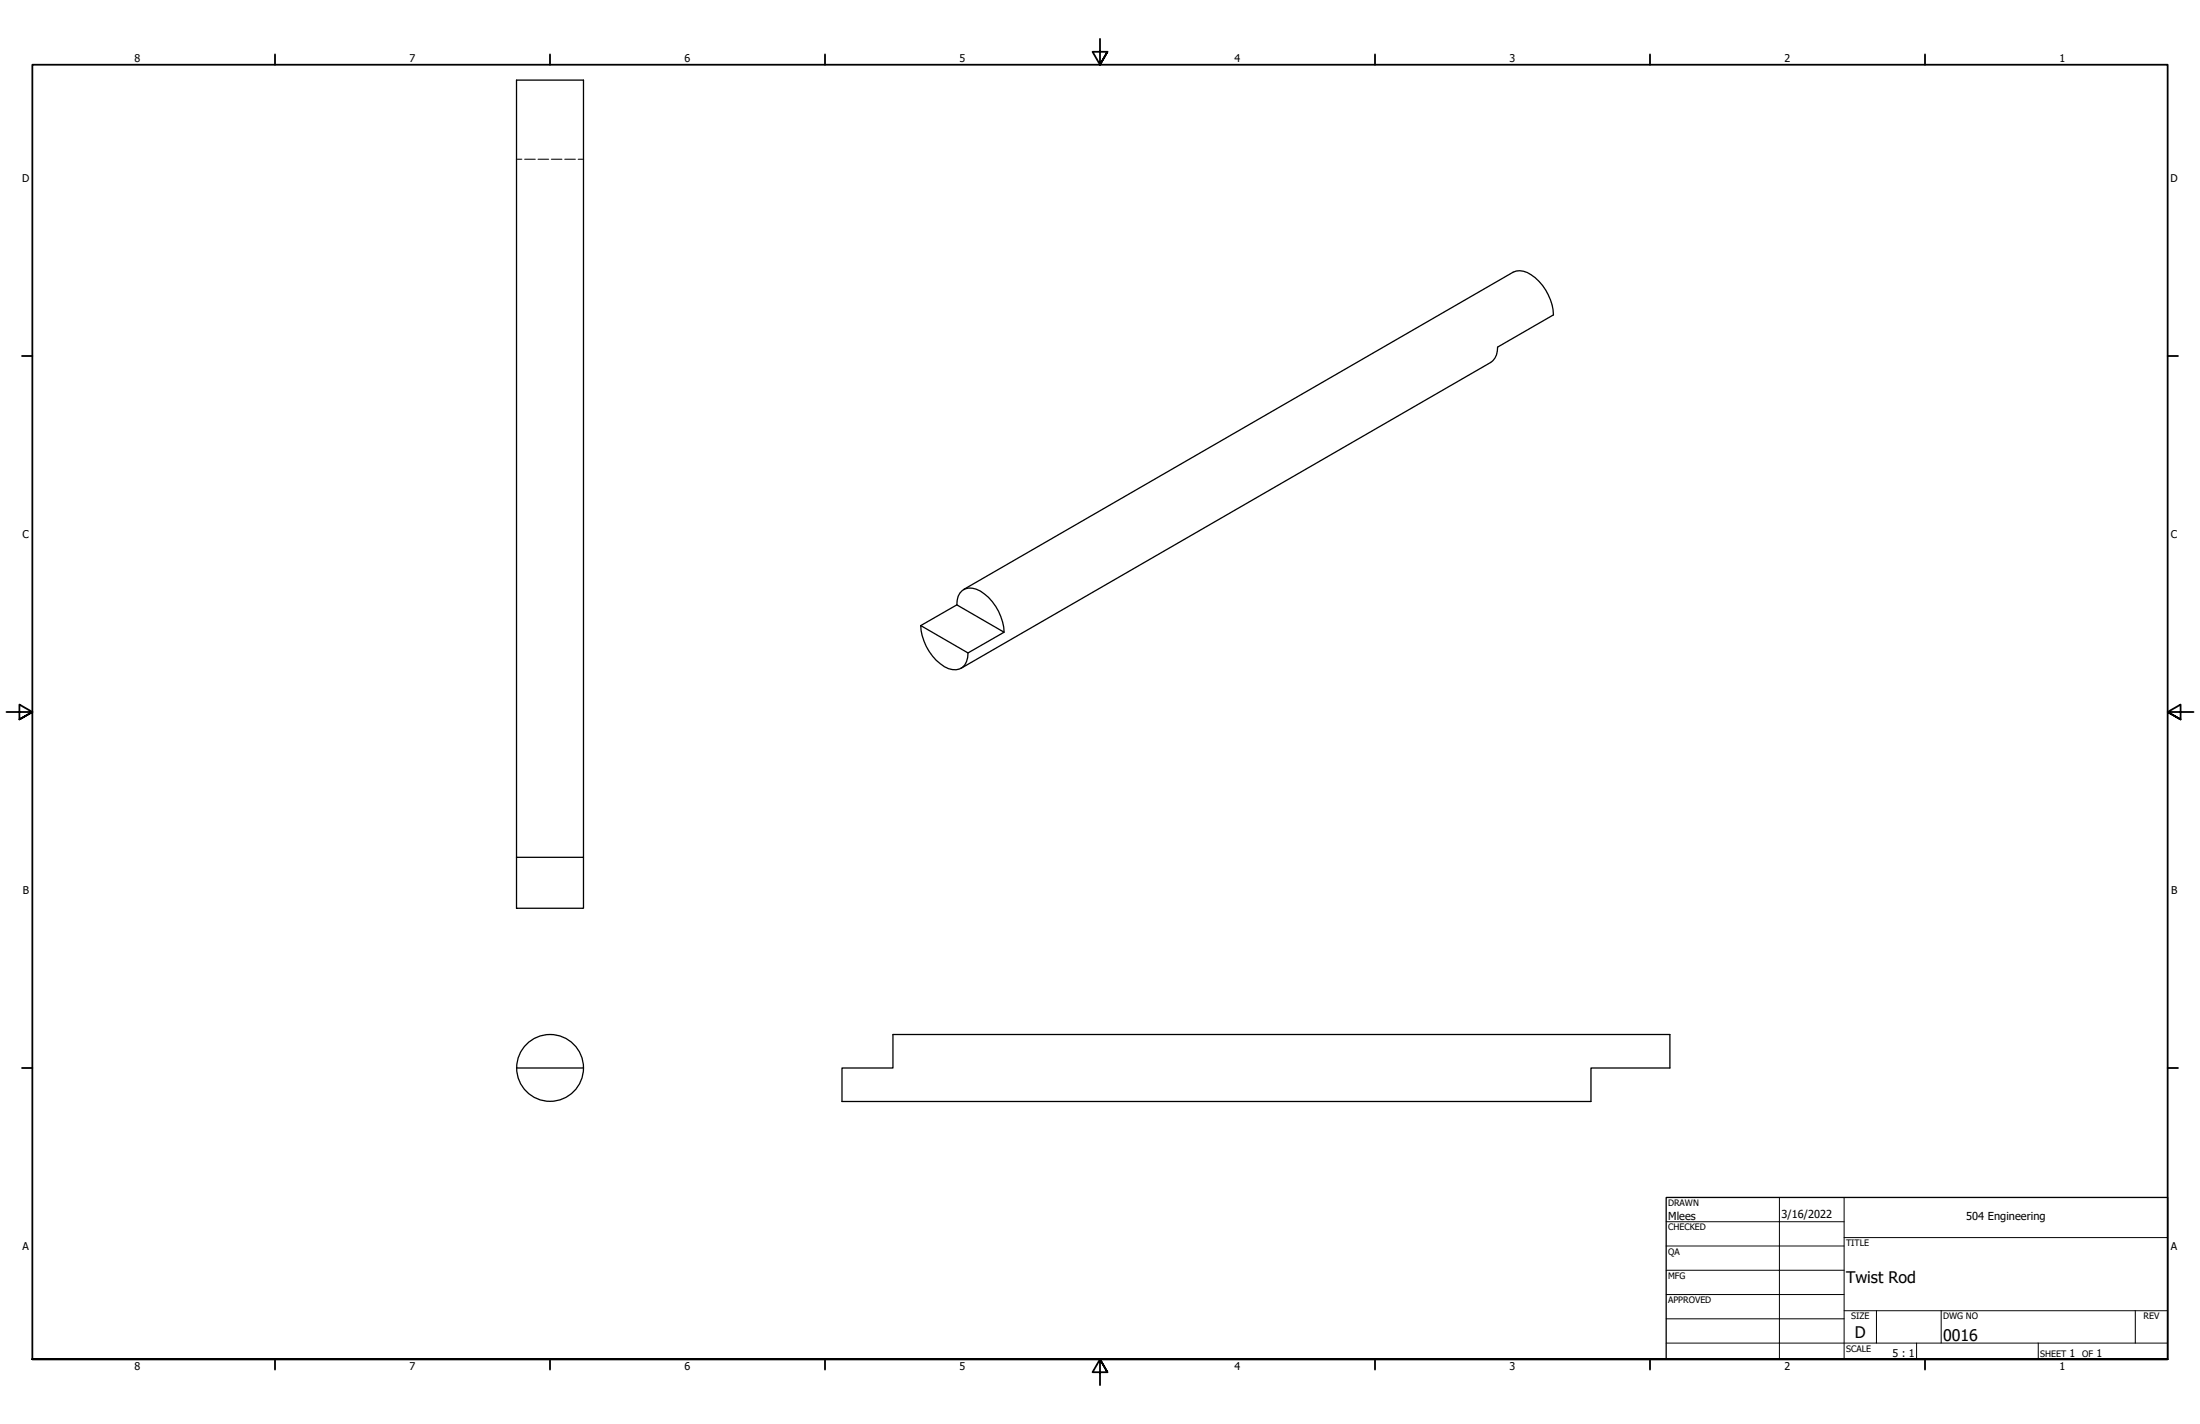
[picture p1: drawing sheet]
<svg xmlns="http://www.w3.org/2000/svg" width="864mm" height="559mm" viewBox="0 0 864 559" stroke-linecap="round" stroke-linejoin="round" font-family="sans-serif">
<!-- layer: Visible (ANSI) -->
<g fill="none" stroke="#000" stroke-width=".51">
<path d="M375.6 237.4a5.5 5.5 0 0 1 6.1-6.6 17 17 0 0 1 11.2 11.2l1.1 4.1 .1 2M375.6 237.4l18.5 10.7-14.1 8.1-18.6-10.7M375.6 237.4l-14.2 8.1M378.3 231.3l215.7-124.5a7.9 7.9 0 0 1 8.6 2.2 20.9 20.9 0 0 1 7.2 14.6l-21.9 12.6a6.8 6.8 0 0 1-2.7 6l-207.9 120.1M361.4 245.5a19.9 19.9 0 0 0 10.9 16.9 5.2 5.2 0 0 0 7.6-4.4l.1-1.8M202.8 336.4h26.2v20h-26.2zM202.8 336.4v-305h26.2v305M202.8 419.1h26.2M330.5 419.1h20v-13.1h305v13.1h-31v13.1h-294z"/>
<circle cx="215.9" cy="419.1" r="13.1"/>
</g>
<!-- layer: Hidden (ANSI) -->
<path d="M202.8 62.5h2.1M205.9 62.5h4.2M211.2 62.5h4.2M216.4 62.5h4.2M221.7 62.5h4.2M226.9 62.5h2.1" fill="none" stroke="#000" stroke-width=".39"/>
<!-- layer: Border (ANSI) -->
<g fill="none" stroke="#000" stroke-width=".7">
<path d="M431.8 15.2v10.2l-2.9-5.1h5.8l-2.9 5.1 2.9-5.1M107.9 21.3v4.1M215.9 21.3v4.1M323.8 21.3v4.1M539.8 21.3v4.1M647.7 21.3v4.1M755.6 21.3v4.1M8.6 139.7h4.1M850.9 139.7h4.1M2.5 279.4h10.2l-5.1-2.9v5.8l5.1-2.9-5.1 2.9M861.1 279.4h-10.2l5.1-2.9v5.8l-5.1-2.9 5.1 2.9M8.6 419.1h4.1"/>
<path d="M850.9 419.1h4.1M12.7 533.4v-508h838.2v508h-838.2h838.2M107.9 533.4v4.1M215.9 533.4v4.1M323.8 533.4v4.1M434.7 538.5l-2.9-5.1 2.9 5.1h-5.8l2.9-5.1v10.2M539.8 533.4v4.1M647.7 533.4v4.1M755.6 533.4v4.1"/>
</g>
<!-- layer: Title (ANSI) -->
<g fill="none" stroke="#000" stroke-width=".39">
<path d="M654 479.4h69.9M698.5 469.9v63.5M723.9 469.9v63.5M654 488.9h69.9M654 498.5h69.9M723.9 485.6h127M654 508h69.9M654 517.5h69.9M723.9 514.3h127M736.6 514.3v12.7M762 514.3v12.7M838.2 514.3v12.7"/>
<path d="M654 527h196.9M752.3 527v6.4M800.1 527v6.4"/>
</g>
<path d="M654 469.9h196.9v63.5h-196.9z" fill="none" stroke="#000" stroke-width=".51"/>
<g font-size="6.3">
<text x="724.7" y="503.4">Twist Rod</text>
<text x="728.1" y="524.9">D</text>
<text x="762.8" y="526.2">0016</text>
</g>
<g font-size="4.3">
<text x="654.8" y="478.6">Mlees</text>
<text x="699.3" y="478">3/16/2022</text>
<text x="771.8" y="478.9">504 Engineering</text>
</g>
<g font-size="4.2">
<text x="52.8" y="24.4">8</text>
<text x="160.8" y="24.4">7</text>
<text x="268.7" y="24.4">6</text>
<text x="376.7" y="24.4">5</text>
<text x="484.6" y="24.4">4</text>
<text x="592.6" y="24.4">3</text>
<text x="700.5" y="24.4">2</text>
<text x="808.5" y="24.4">1</text>
<text x="8.8" y="71.4">D</text>
<text x="852" y="71.4">D</text>
<text x="8.9" y="211.1">C</text>
<text x="852.2" y="211.1">C</text>
<text x="9" y="350.8">B</text>
<text x="852.2" y="350.8">B</text>
<text x="8.9" y="490.5">A</text>
<text x="852.2" y="490.5">A</text>
<text x="742.9" y="532.6">5 : 1</text>
<text x="812.4" y="532.6">1</text>
<text x="823" y="532.6">1</text>
<text x="52.8" y="537.5">8</text>
<text x="160.8" y="537.5">7</text>
<text x="268.7" y="537.5">6</text>
<text x="376.7" y="537.5">5</text>
<text x="484.6" y="537.5">4</text>
<text x="592.6" y="537.5">3</text>
<text x="700.5" y="537.5">2</text>
<text x="808.5" y="537.5">1</text>
</g>
<g font-size="3.5">
<text x="654.8" y="473.2">DRAWN</text>
<text x="654.8" y="482.8">CHECKED</text>
<text x="724.7" y="488.9">TITLE</text>
<text x="654.8" y="492.3">QA</text>
<text x="654.8" y="501.8">MFG</text>
<text x="654.8" y="511.4">APPROVED</text>
<text x="726.7" y="517.7">SIZE</text>
<text x="762.8" y="517.7">DWG NO</text>
<text x="841.4" y="517.7">REV</text>
<text x="724.7" y="530.4">SCALE</text>
<text x="800.9" y="532.6">SHEET</text>
<text x="817.4" y="532.6">OF</text>
</g>
</svg>
